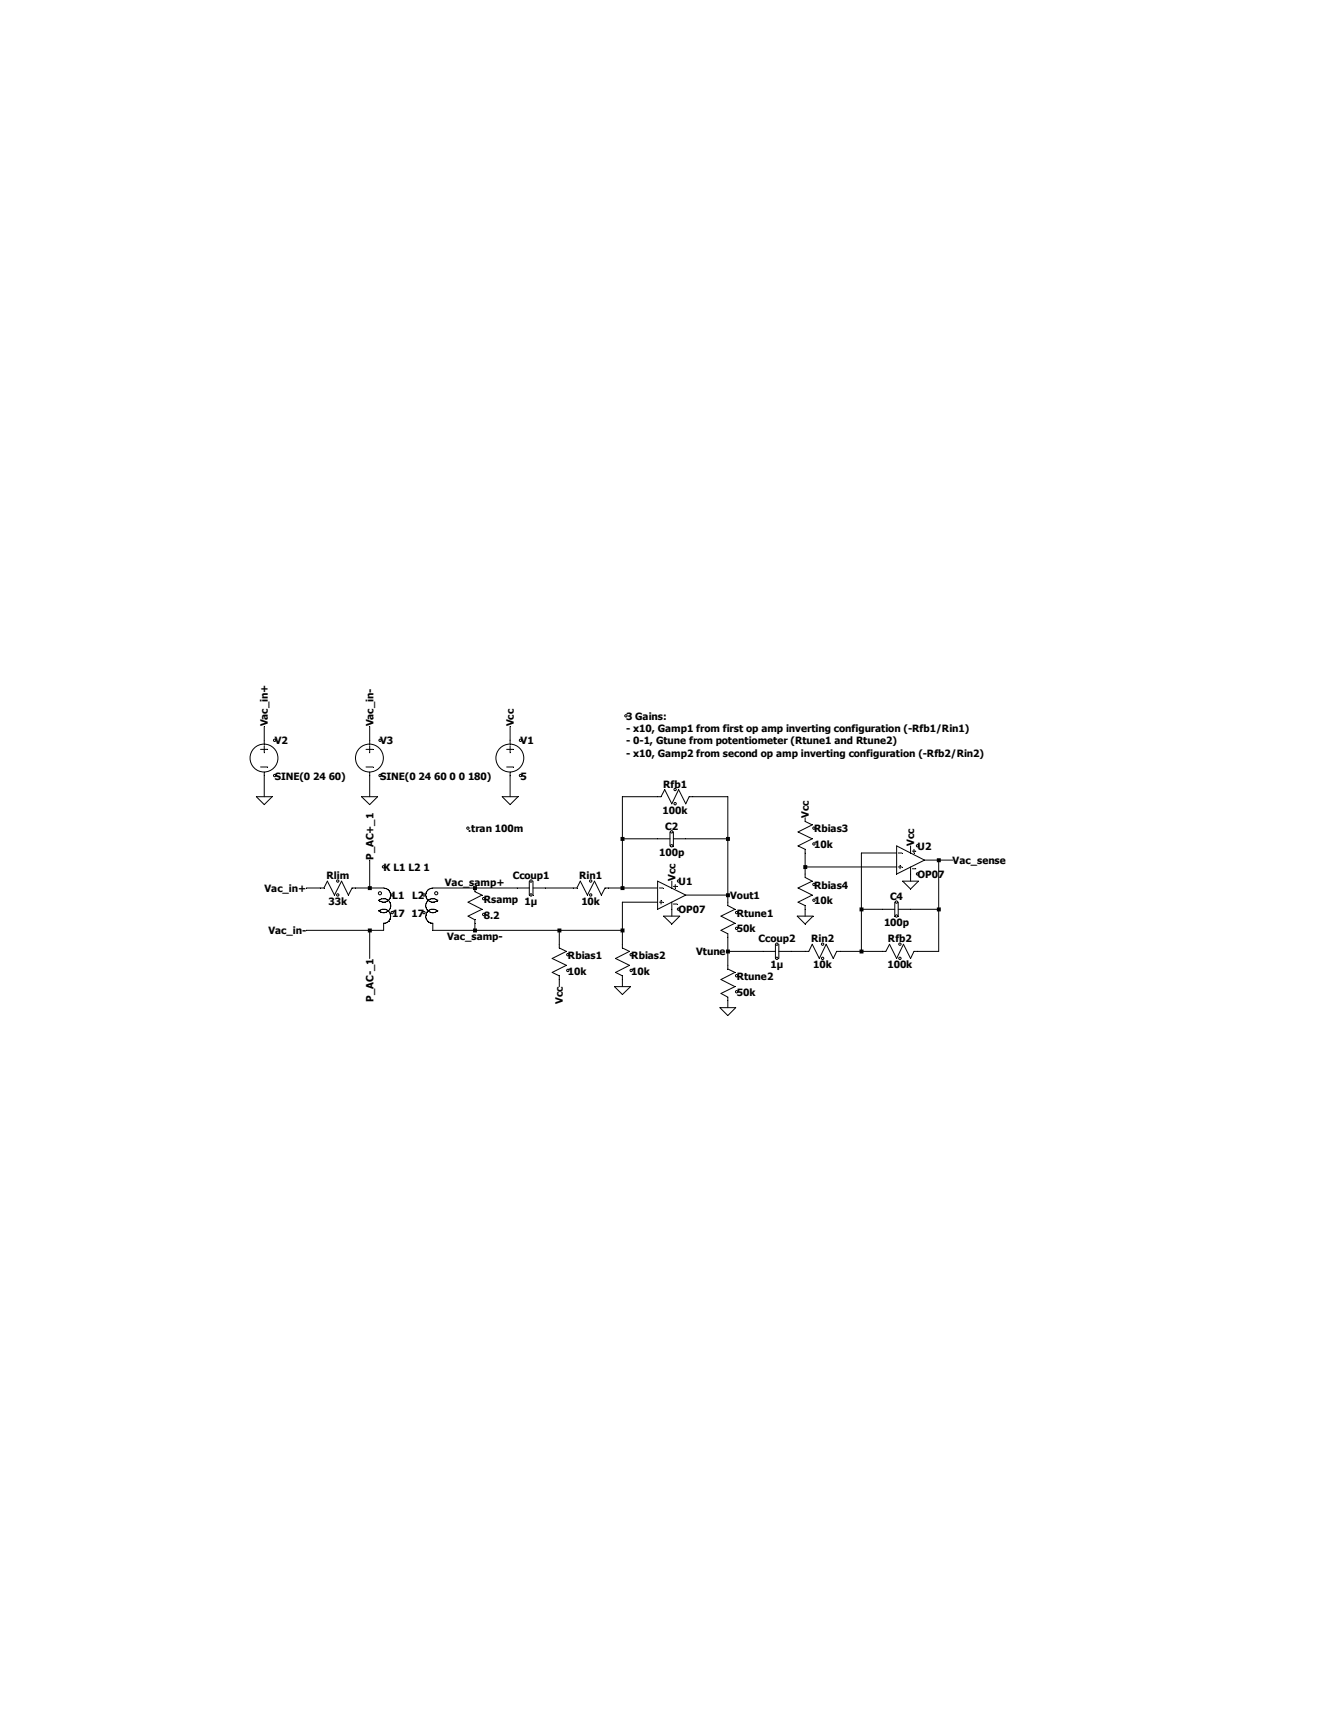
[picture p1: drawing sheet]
<svg xmlns="http://www.w3.org/2000/svg" width="216mm" height="279mm" viewBox="0 0 216 279" stroke-linecap="round" stroke-linejoin="round" font-family="sans-serif">
<g fill="none" stroke="#000" stroke-width=".16">
<path d="M42.5 116.9v2.9M59.5 116.9v2.9M82.1 116.9v2.9M41.3 128.2h2.5l-1.3 1.3zM42 120.6h1.1M42 123.4h1.1M42.5 120v1.2M42.5 124.3v3.9M58.2 128.2h2.6l-1.3 1.3zM58.9 120.6h1.2M58.9 123.4h1.2M59.5 120v1.2"/>
<path d="M59.5 124.3v3.9M59.5 138.4v4.5M80.9 128.2h2.5l-1.3 1.3zM81.6 120.6h1.1M81.6 123.4h1.1M82.1 120v1.2M82.1 124.3v3.9M100.2 135h7.7M107.9 133.9v2.2M108.4 135h8.8M108.4 133.9v2.2M129.6 139.5h14.8"/>
<path d="M129.6 131.6v.6l1.2 .6-2.3 1.1 2.3 1.1-2.3 1.1 1.1 .6v4.5l1.2 .6-2.3 1.1 2.3 1.2-2.3 1.1 1.1 .6v1.6M144.4 136.1l4.4 2.3-4.4 2.3zM144.4 137.3h-5.7v15.8M144.6 137.3h.6M144.6 139.5h.6M144.9 139.3v.5M146.6 136.1v1.2M146.6 139.5v2.3M146.9 137h.5M146.9 139.8h.5M147.2 136.7v.6M148.8 138.4h4.6"/>
<path d="M151.1 138.4v14.7h-3.9l-.6 1.2-1.1-2.3-1.1 2.3-1.2-2.3-.6 1.1h-7.9l-.5 1.2-1.2-2.3-1.1 2.3-1.1-2.3-.6 1.1h-4.8M49.3 142.9h2.9l.5-1.1 1.1 2.3 1.2-2.3 1.1 2.3 .6-1.2h5.1a1.14 1.14 0 0 1 1 1.6 1.14 1.14 0 0 1-1.8 .4M59.5 149.7v4.6M61 144.9a1.14 1.14 0 0 1 1.6 0 1.14 1.14 0 0 1 0 1.7 1.14 1.14 0 0 1-1.6 0M61 146.6a1.14 1.14 0 0 1 1.8 .4 1.14 1.14 0 0 1-1 1.6v1.1h-12.5M70.5 144.9a1.14 1.14 0 0 0-1.6 0 1.14 1.14 0 0 0 0 1.7 1.14 1.14 0 0 0 1.6 0M70.5 146.6a1.14 1.14 0 0 0-1.9 .4 1.14 1.14 0 0 0 1.1 1.6v1.1h30.5M76.5 142.9v.6l1.1 .6-2.2 1.1 2.2 1.1-2.2 1.1 1.1 .6v1.7M85.2 142.9h-15.5a1.14 1.14 0 0 0-1.1 1.6 1.14 1.14 0 0 0 1.9 .4M85.2 141.8v2.3M85.8 142.9h7.1l.5-1.1 1.2 2.3 1.1-2.3 1.1 2.3 .6-1.2h8.5M85.8 141.8v2.3"/>
<path d="M90 149.7v2.9l1.2 .5-2.3 1.2 2.3 1.1-2.3 1.1 1.1 .6v1.7M98.9 158.8h2.6l-1.3 1.3zM100.2 142.9v-14.7h6.2l.6-1.1 1.2 2.3 1.1-2.3 1.1 2.3 .6-1.2h6.2v17.6l1.1 .5-2.2 1.1 2.2 1.2-2.2 1.1 1.1 .6v5.7l1.1 .5-2.2 1.1 2.2 1.2-2.2 1.1 1.1 .6v1.7M105.9 145.2h-5.7v7.4l1.1 .5-2.2 1.2 2.2 1.1-2.2 1.1 1.1 .6v1.7M105.9 141.8l4.5 2.3-4.5 2.2zM106.2 145.2h.5M106.2 142.9h.5M106.4 144.9v.6M106.8 147.4h2.6l-1.2 1.3zM108.2 141.8v1.1M108.2 145.2v2.2M108.4 142.7h.6"/>
<path d="M108.4 145.5h.6M108.7 142.4v.5M110.4 144.1h6.8M117.2 153.1h7.6M124.8 152v2.3M125.4 152v2.3M128.4 147.4h2.5l-1.3 1.3zM138.7 146.3h5.4M144.1 145.2v2.2M144.6 146.3h6.5M144.6 145.2v2.2M145.3 141.8h2.6l-1.3 1.3z"/>
<path d="M115.9 162.2h2.5l-1.2 1.2z"/>
<circle cx="44.2" cy="119.1" r=".19"/>
<circle cx="61.2" cy="119.1" r=".19"/>
<circle cx="83.8" cy="119.1" r=".19"/>
<circle cx="100.8" cy="115.2" r=".19"/>
<circle cx="42.5" cy="122" r="2.24"/>
<circle cx="44.2" cy="124.8" r=".19"/>
<circle cx="59.5" cy="122" r="2.24"/>
<circle cx="61.2" cy="124.8" r=".19"/>
<circle cx="61.7" cy="139.5" r=".19"/>
<circle cx="75.3" cy="133.3" r=".19"/>
<circle cx="82.1" cy="122" r="2.24"/>
<circle cx="83.8" cy="124.8" r=".19"/>
<circle cx="108.1" cy="136.1" r=".19"/>
<circle cx="108.1" cy="133.9" r=".19"/>
<circle cx="108.7" cy="129.3" r=".19"/>
<circle cx="108.7" cy="127.1" r=".19"/>
<circle cx="131" cy="133.3" r=".19"/>
<circle cx="131" cy="135.8" r=".19"/>
<circle cx="147.7" cy="136.1" r=".19"/>
<circle cx="54.4" cy="141.8" r=".19"/>
<circle cx="54.4" cy="144" r=".19"/>
<circle cx="61.2" cy="143.8" r=".25"/>
<circle cx="63.1" cy="146.9" r=".19"/>
<circle cx="63.1" cy="144" r=".19"/>
<circle cx="68.3" cy="144" r=".19"/>
<circle cx="68.3" cy="146.9" r=".19"/>
<circle cx="70.2" cy="143.8" r=".25"/>
<circle cx="77.9" cy="144.6" r=".19"/>
<circle cx="77.9" cy="147.2" r=".19"/>
<circle cx="85.5" cy="141.8" r=".19"/>
<circle cx="85.5" cy="144" r=".19"/>
<circle cx="91.4" cy="153.6" r=".19"/>
<circle cx="91.4" cy="156.2" r=".19"/>
<circle cx="95.1" cy="144" r=".19"/>
<circle cx="95.1" cy="141.8" r=".19"/>
<circle cx="101.6" cy="156.2" r=".19"/>
<circle cx="101.6" cy="153.6" r=".19"/>
<circle cx="109.2" cy="146.3" r=".19"/>
<circle cx="109.2" cy="141.8" r=".19"/>
<circle cx="118.6" cy="146.9" r=".19"/>
<circle cx="118.6" cy="149.4" r=".19"/>
<circle cx="118.6" cy="157" r=".19"/>
<circle cx="118.6" cy="159.6" r=".19"/>
<circle cx="125.1" cy="152" r=".19"/>
<circle cx="125.1" cy="154.2" r=".19"/>
<circle cx="131" cy="144.9" r=".19"/>
<circle cx="131" cy="142.3" r=".19"/>
<circle cx="132.4" cy="152" r=".19"/>
<circle cx="132.4" cy="154.2" r=".19"/>
<circle cx="144.3" cy="145.2" r=".19"/>
<circle cx="144.3" cy="147.4" r=".19"/>
<circle cx="144.9" cy="154.2" r=".19"/>
<circle cx="144.9" cy="152" r=".19"/>
<circle cx="147.7" cy="140.7" r=".19"/>
</g>
<path d="M59.2 142.6h.7v.7h-.7zM59.2 149.4h.7v.7h-.7zM76.2 142.6h.6v.7h-.6zM76.2 149.4h.6v.7h-.6zM89.7 149.4h.7v.7h-.7zM99.9 134.7h.6v.6h-.6zM99.9 142.6h.6v.7h-.6zM99.9 149.4h.6v.7h-.6zM116.9 134.7h.6v.6h-.6zM116.9 143.8h.6v.6h-.6zM116.9 152.8h.6v.7h-.6zM129.3 139.2h.7v.7h-.7zM138.4 146h.6v.7h-.6zM138.4 152.8h.6v.7h-.6zM150.8 138.1h.7v.7h-.7zM150.8 146h.7v.7h-.7z" fill-rule="evenodd" fill="#000"/>
<g font-size="1.6">
<text x="43.1" y="116.9" transform="rotate(-90 43.1 116.9)">Vac_in+</text>
<text x="44.2" y="119.8">V2</text>
<text x="60.1" y="116.9" transform="rotate(-90 60.1 116.9)">Vac_in-</text>
<text x="61.2" y="119.8">V3</text>
<text x="82.7" y="116.9" transform="rotate(-90 82.7 116.9)">Vcc</text>
<text x="83.8" y="119.8">V1</text>
<text x="100.8" y="115.9">3 Gains:</text>
<text x="100.8" y="117.9">- x10, Gamp1 from first op amp inverting configuration (-Rfb1/Rin1)</text>
<text x="100.8" y="119.8">- 0-1, Gtune from potentiometer (Rtune1 and Rtune2)</text>
<text x="44.2" y="125.5">SINE(0 24 60)</text>
<text x="61.2" y="125.5">SINE(0 24 60 0 0 180)</text>
<text x="83.8" y="125.5">5</text>
<text x="100.8" y="121.8">- x10, Gamp2 from second op amp inverting configuration (-Rfb2/Rin2)</text>
<text x="106.7" y="131">100k</text>
<text x="106.8" y="126.7">Rfb1</text>
<text x="130.2" y="131.6" transform="rotate(-90 130.2 131.6)">Vcc</text>
<text x="75.4" y="133.9">.tran 100m</text>
<text x="106.1" y="137.8">100p</text>
<text x="107.1" y="133.6">C2</text>
<text x="131.1" y="133.9">Rbias3</text>
<text x="131.1" y="136.5">10k</text>
<text x="147.2" y="136.1" transform="rotate(-90 147.2 136.1)">Vcc</text>
<text x="147.7" y="136.8">U2</text>
<text x="42.6" y="143.6">Vac_in+</text>
<text x="52.6" y="141.5">Rlim</text>
<text x="60.1" y="138.4" transform="rotate(-90 60.1 138.4)">P_AC+_1</text>
<text x="61.8" y="140.2">K L1 L2 1</text>
<text x="71.6" y="142.6">Vac_samp+</text>
<text x="82.5" y="141.5">Ccoup1</text>
<text x="93.3" y="141.5">Rin1</text>
<text x="108.8" y="141.8" transform="rotate(-90 108.8 141.8)">Vcc</text>
<text x="109.3" y="142.5">U1</text>
<text x="131.1" y="143">Rbias4</text>
<text x="147.7" y="141.3">OP07</text>
<text x="153.4" y="139.1">Vac_sense</text>
<text x="52.9" y="145.7">33k</text>
<text x="63.2" y="144.7">L1</text>
<text x="63.2" y="147.5">17</text>
<text x="66.3" y="147.5">17</text>
<text x="66.3" y="144.7">L2</text>
<text x="77.9" y="145.3">Rsamp 1µ</text>
<text x="77.9" y="147.8">8.2</text>
<text x="93.6" y="145.7">10k</text>
<text x="109.3" y="147">OP07</text>
<text x="117.6" y="144.7">Vout1</text>
<text x="118.6" y="147.5">Rtune1</text>
<text x="131.1" y="145.5">10k</text>
<text x="142.3" y="149.1">100p</text>
<text x="143.3" y="144.9">C4</text>
<text x="43.2" y="150.4">Vac_in-</text>
<text x="72" y="151.3">Vac_samp-</text>
<text x="91.4" y="154.3">Rbias1</text>
<text x="101.6" y="154.3">Rbias2</text>
<text x="112.1" y="153.8">Vtune</text>
<text x="118.6" y="150.1">50k</text>
<text x="122.1" y="151.6">Ccoup2</text>
<text x="124" y="155.9">1µ</text>
<text x="130.6" y="151.6">Rin2</text>
<text x="130.9" y="155.9">10k</text>
<text x="142.9" y="155.9">100k</text>
<text x="143" y="151.6">Rfb2</text>
<text x="60.1" y="161.2" transform="rotate(-90 60.1 161.2)">P_AC-_1</text>
<text x="90.6" y="161.6" transform="rotate(-90 90.6 161.6)">Vcc</text>
<text x="91.4" y="156.8">10k</text>
<text x="101.6" y="156.8">10k</text>
<text x="118.6" y="157.7">Rtune2</text>
<text x="118.6" y="160.3">50k</text>
</g>
</svg>
